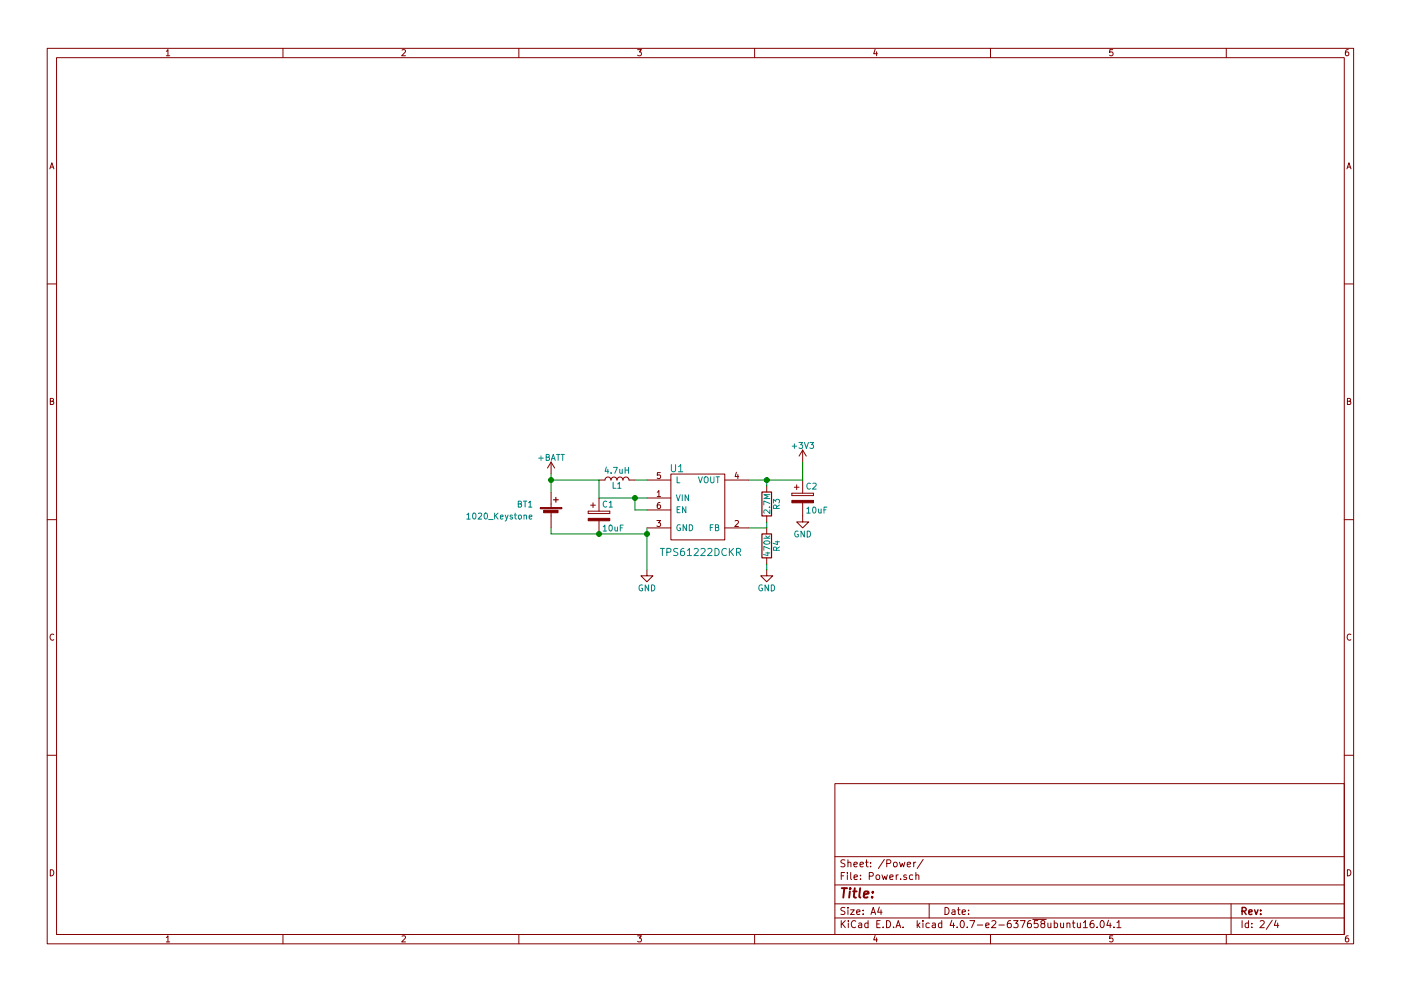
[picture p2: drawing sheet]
EESchema Schematic File Version 2
LIBS:power
LIBS:device
LIBS:switches
LIBS:relays
LIBS:motors
LIBS:transistors
LIBS:conn
LIBS:linear
LIBS:regul
LIBS:74xx
LIBS:cmos4000
LIBS:adc-dac
LIBS:memory
LIBS:xilinx
LIBS:microcontrollers
LIBS:dsp
LIBS:microchip
LIBS:analog_switches
LIBS:motorola
LIBS:texas
LIBS:intel
LIBS:audio
LIBS:interface
LIBS:digital-audio
LIBS:philips
LIBS:display
LIBS:cypress
LIBS:siliconi
LIBS:opto
LIBS:atmel
LIBS:contrib
LIBS:valves
LIBS:ozsecdev
LIBS:InitialDesign-cache
EELAYER 25 0
EELAYER END
$Descr A4 11693 8268
encoding utf-8
Sheet 2 4
Title ""
Date ""
Rev ""
Comp ""
Comment1 ""
Comment2 ""
Comment3 ""
Comment4 ""
$EndDescr
$Comp
L TPS61222DCKR U1
U 1 1
P 5850 4200
F 0 "U1" H 5650 4500 60  0000 C CNN
F 1 "TPS61222DCKR" H 5850 3800 60  0000 C CNN
F 2 "lib_dp:SC-70-6" H 5600 3950 60  0001 C CNN
F 3 "" H 5600 3950 60  0001 C CNN
	1    5850 4200
	1    0    0    -1  
$EndComp
$Comp
L L L1
U 1 1
P 5150 4000
F 0 "L1" V 5100 4000 50  0000 C CNN
F 1 "4.7uH" V 5225 4000 50  0000 C CNN
F 2 "Inductors_SMD:L_Taiyo-Yuden_NR-30xx" H 5150 4000 50  0001 C CNN
F 3 "" H 5150 4000 50  0001 C CNN
	1    5150 4000
	0    -1   -1   0   
$EndComp
Wire Wire Line
	5400 4000 5300 4000
$Comp
L CP C1
U 1 1
P 5000 4300
F 0 "C1" H 5025 4400 50  0000 L CNN
F 1 "10uF" H 5025 4200 50  0000 L CNN
F 2 "Capacitors_SMD:CP_Elec_4x5.3" H 5038 4150 50  0001 C CNN
F 3 "" H 5000 4300 50  0001 C CNN
	1    5000 4300
	1    0    0    -1  
$EndComp
$Comp
L CP C2
U 1 1
P 6700 4150
F 0 "C2" H 6725 4250 50  0000 L CNN
F 1 "10uF" H 6725 4050 50  0000 L CNN
F 2 "Capacitors_SMD:CP_Elec_4x5.3" H 6738 4000 50  0001 C CNN
F 3 "" H 6700 4150 50  0001 C CNN
	1    6700 4150
	1    0    0    -1  
$EndComp
Wire Wire Line
	5000 4000 5000 4150
Wire Wire Line
	5000 4150 5400 4150
Wire Wire Line
	5400 4250 5300 4250
Wire Wire Line
	5300 4250 5300 4150
Connection ~ 5300 4150
$Comp
L R R3
U 1 1
P 6400 4200
F 0 "R3" V 6480 4200 50  0000 C CNN
F 1 "2.7M" V 6400 4200 50  0000 C CNN
F 2 "Resistors_SMD:R_0805" V 6330 4200 50  0001 C CNN
F 3 "" H 6400 4200 50  0001 C CNN
	1    6400 4200
	1    0    0    -1  
$EndComp
$Comp
L R R4
U 1 1
P 6400 4550
F 0 "R4" V 6480 4550 50  0000 C CNN
F 1 "470k" V 6400 4550 50  0000 C CNN
F 2 "Resistors_SMD:R_0805" V 6330 4550 50  0001 C CNN
F 3 "" H 6400 4550 50  0001 C CNN
	1    6400 4550
	1    0    0    -1  
$EndComp
Wire Wire Line
	6250 4400 6400 4400
Wire Wire Line
	6700 4000 6250 4000
$Comp
L GND #PWR013
U 1 1
P 5400 4750
F 0 "#PWR013" H 5400 4500 50  0001 C CNN
F 1 "GND" H 5400 4600 50  0000 C CNN
F 2 "" H 5400 4750 50  0001 C CNN
F 3 "" H 5400 4750 50  0001 C CNN
	1    5400 4750
	1    0    0    -1  
$EndComp
Wire Wire Line
	4600 4450 5400 4450
Wire Wire Line
	5400 4400 5400 4750
$Comp
L GND #PWR014
U 1 1
P 6400 4750
F 0 "#PWR014" H 6400 4500 50  0001 C CNN
F 1 "GND" H 6400 4600 50  0000 C CNN
F 2 "" H 6400 4750 50  0001 C CNN
F 3 "" H 6400 4750 50  0001 C CNN
	1    6400 4750
	1    0    0    -1  
$EndComp
Wire Wire Line
	6400 4750 6400 4700
$Comp
L GND #PWR015
U 1 1
P 6700 4300
F 0 "#PWR015" H 6700 4050 50  0001 C CNN
F 1 "GND" H 6700 4150 50  0000 C CNN
F 2 "" H 6700 4300 50  0001 C CNN
F 3 "" H 6700 4300 50  0001 C CNN
	1    6700 4300
	1    0    0    -1  
$EndComp
$Comp
L Battery_Cell BT1
U 1 1
P 4600 4300
F 0 "BT1" H 4450 4400 50  0000 R CNN
F 1 "1020_Keystone" H 4450 4300 50  0000 R CNN
F 2 "Battery_Holders:Keystone_2466_1xAAA" V 4600 4360 50  0001 C CNN
F 3 "" V 4600 4360 50  0001 C CNN
	1    4600 4300
	1    0    0    -1  
$EndComp
Wire Wire Line
	4600 4000 5000 4000
Connection ~ 5000 4450
Wire Wire Line
	4600 3950 4600 4100
Wire Wire Line
	4600 4400 4600 4450
$Comp
L +3V3 #PWR016
U 1 1
P 6700 3850
F 0 "#PWR016" H 6700 3700 50  0001 C CNN
F 1 "+3V3" H 6700 3990 50  0000 C CNN
F 2 "" H 6700 3850 50  0001 C CNN
F 3 "" H 6700 3850 50  0001 C CNN
	1    6700 3850
	1    0    0    -1  
$EndComp
Wire Wire Line
	6700 3850 6700 4000
$Comp
L +BATT #PWR017
U 1 1
P 4600 3950
F 0 "#PWR017" H 4600 3800 50  0001 C CNN
F 1 "+BATT" H 4600 4090 50  0000 C CNN
F 2 "" H 4600 3950 50  0001 C CNN
F 3 "" H 4600 3950 50  0001 C CNN
	1    4600 3950
	1    0    0    -1  
$EndComp
Connection ~ 4600 4000
Wire Wire Line
	6400 4050 6400 4000
Connection ~ 6400 4000
Wire Wire Line
	6400 4400 6400 4350
Connection ~ 5400 4450
$EndSCHEMATC
